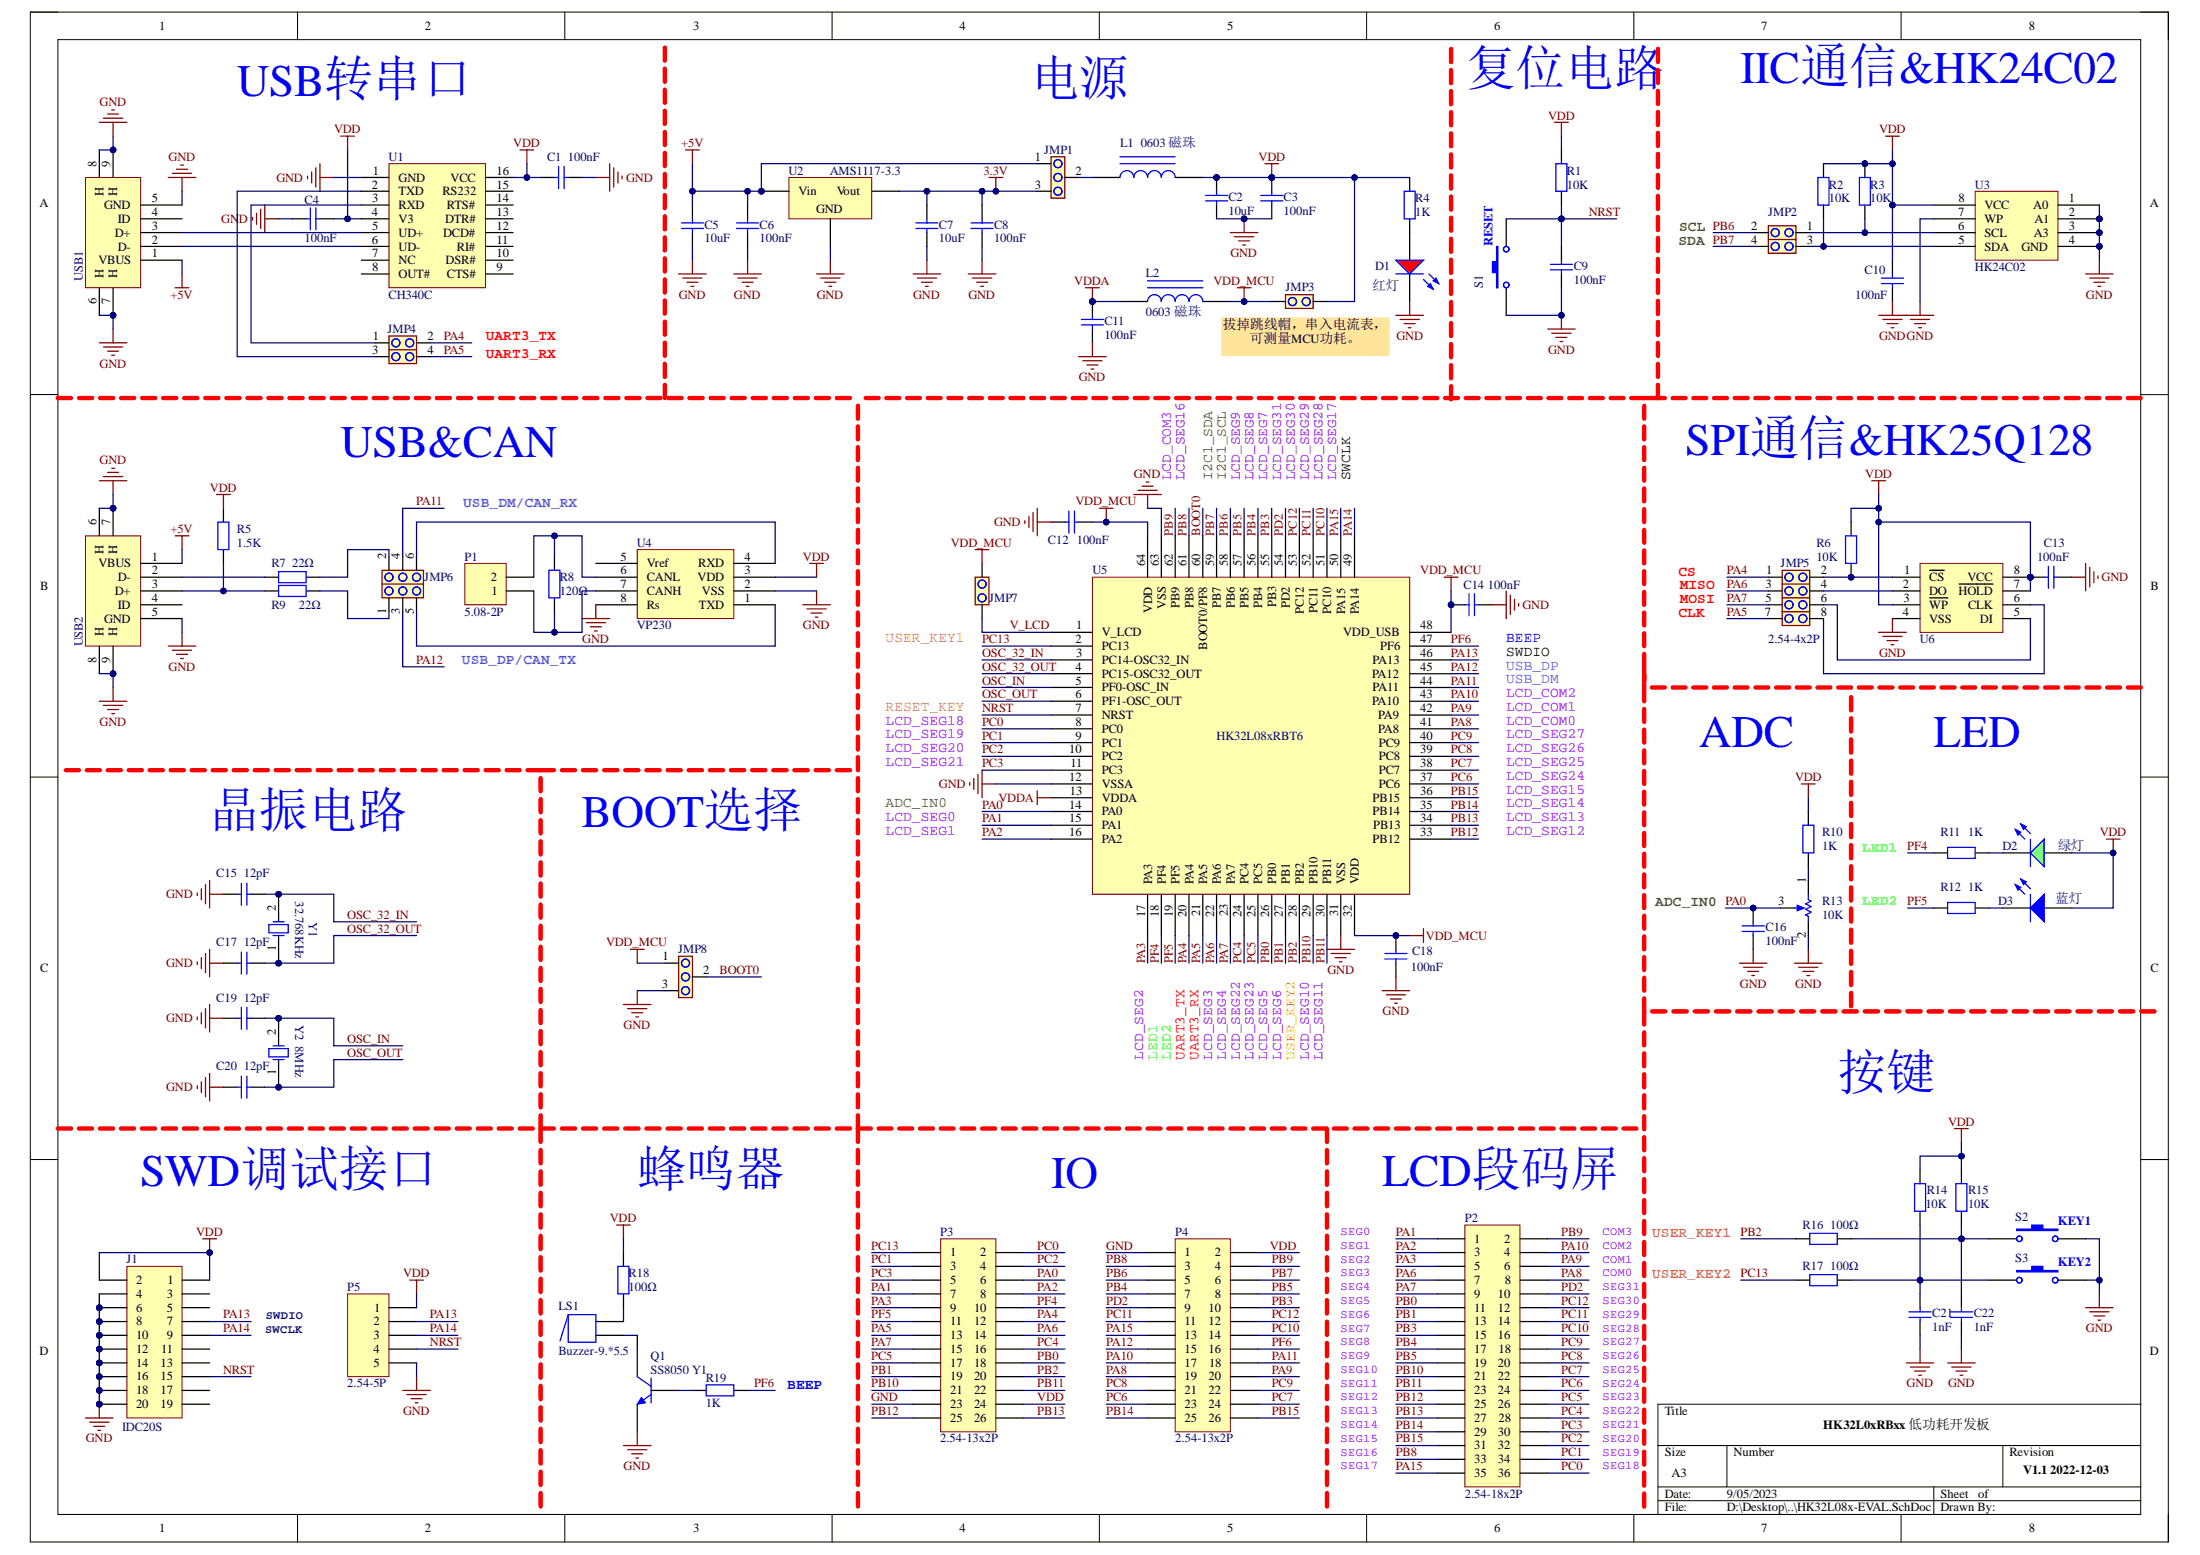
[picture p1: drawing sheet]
# Altium project HK32L08x-EVAL.PrjPcb
1 sheet, 75 parts. Net scope: global (net labels, ports and power ports of the same name join across sheets).
Board file: HK32L08x-EVAL.PcbDoc

## Sheet HK32L08x-EVAL.SchDoc
size A3

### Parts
C1  100nF  [LC-0603_C]
C2  10uF  [LC-0603_C]
C3  100nF  [LC-0603_C]
C4  100nF  [LC-0603_C]
C5  10uF  [LC-1206_C]
C6  100nF  [LC-0603_C]
C7  10uF  [LC-1206_C]
C8  100nF  [LC-0603_C]
C9  100nF  [LC-0603_C]
C10  100nF  [LC-0603_C]
C11  100nF  [LC-0603_C]
C12  100nF  [LC-0603_C]
C13  100nF  [LC-0603_C]
C14  100nF  [LC-0603_C]
C15  12pF  [LC-0603_C]
C16  100nF  [LC-0603_C]
C17  12pF  [LC-0603_C]
C18  100nF  [LC-0603_C]
C19  12pF  [LC-0603_C]
C20  12pF  [LC-0603_C]
C21  1nF  [LC-0603_C]
C22  1nF  [LC-0603_C]
D1  红灯  [LC-0603_LED_S1]
D2  绿灯  [LC-0603_LED_S1]
D3  蓝灯  [LC-0603_LED_S1]
J1  IDC20S  [JTAG20P]
JMP1  2.54-3P  [HDR1X3]  (value not drawn)
JMP2  2.54-2x2P  [HDR2X2]  (value not drawn)
JMP3  2.54-2x1  [HDR1X2]  (value not drawn)
JMP4  2.54-2x2P  [HDR2X2]  (value not drawn)
JMP5  2.54-4x2P  [HDR2X4]
JMP6  2.54-3x2P  [HDR2X3]  (value not drawn)
JMP7  2.54-2P  [HDR1X2]  (value not drawn)
JMP8  2.54-3P  [HDR1X3]  (value not drawn)
L1  0603 磁珠  [LC-0603_L]
L2  0603 磁珠  [LC-0603_L]
LS1  Buzzer-9.*5.5  [Buzzer-2P-9x5.5]
P1  5.08-2P  [HD-2PIN-5.08]
P2  2.54-18x2P  [LCD128_2x18-2.54]
P3  2.54-13x2P  [HDR2X13]
P4  2.54-13x2P  [HDR2X13]
P5  2.54-5P  [HDR1X5]
Q1  SS8050 Y1  [LC-SOT-23(SOT-23-3)]
R1  10K  [LC-0603_R]
R2  10K  [LC-0603_R]
R3  10K  [LC-0603_R]
R4  1K  [LC-0603_R]
R5  1.5K  [LC-0603_R]
R6  10K  [LC-0603_R]
R7  22Ω  [LC-0603_R]
R8  120Ω  [LC-0603_R]
R9  22Ω  [LC-0603_R]
R10  1K  [LC-0603_R]
R11  1K  [LC-0603_R]
R12  1K  [LC-0603_R]
R13  value 10K  [VR-3P]  (hidden comment: 3386P-1)
R14  10K  [LC-0603_R]
R15  10K  [LC-0603_R]
R16  100Ω  [LC-0603_R]
R17  100Ω  [LC-0603_R]
R18  100Ω  [LC-0603_R]
R19  1K  [LC-0603_R]
S1  KEY-3*6*2.5  [SMD_KEY-2P]  (value not drawn)
S2  KEY-3*6*2.5  [SMD_KEY-2P]  (value not drawn)
S3  KEY-3*6*2.5  [SMD_KEY-2P]  (value not drawn)
U1  CH340C  [LC-SOIC-16_150mil]
U2  AMS1117-3.3  [LC-SOT-223]
U3  HK24C02  [LC-SOIC-8_150mil]
U4  VP230  [LC-SOIC-8_150mil]
U5  HK32L08xRBT6  [LC-LQFP-64_10x10x05P]
U6  HK25Q128  [FLASH-SOP8L]  (value not drawn)
USB1  MINI-USB  [mini_USB]  (value not drawn)
USB2  MINI-USB  [mini_USB]  (value not drawn)
Y1  32.768KHz  [JZ32768]
Y2  8MHz  [JZ49S]

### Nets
3.3V: C7.2 C8.2 JMP1.3 U2.2(Vout)
+5V: C5.2 C6.2 JMP1.1 U2.3(Vin) USB1.1(VBUS) USB2.1(VBUS)
GND: C1.1 C2.1 C3.1 C4.2 C5.1 C6.1 C7.1 C8.1 C9.1 C10.1 C11.1 C12.2 C13.1 C14.2 C15.1 C16.2 C17.1 C18.2 C19.1 C20.1 C21.1 C22.1 D1.K J1.4 J1.6 J1.8 J1.10 J1.12 J1.14 J1.16 J1.18 J1.20 JMP8.3 P3.23 P4.1 P5.5 Q1.2(E) R13.2(BOT) S1.1 S2.2 S3.2 U1.1(GND) U2.1(GND) U3.1(A0) U3.2(A1) U3.3(A3) U3.4(GND) U3.7(WP) U4.2(VSS) U4.8(Rs) U5.12(VSSA) U5.31(VSS) U5.63(VSS) U6.4(VSS) USB1.5(GND) USB1.6(H) USB1.7(H) USB1.8(H) USB1.9(H) USB2.5(GND) USB2.6(H) USB2.7(H) USB2.8(H) USB2.9(H)
VDD: C1.2 C2.2 C3.2 C4.1 C10.2 C13.2 D2.A D3.A J1.1 J1.2 JMP3.1 L1.2 P3.24 P4.2 P5.1 R1.2 R2.2 R3.2 R4.2 R5.2 R6.2 R10.2 R14.2 R15.2 R18.2 U1.4(V3) U1.16(VCC) U3.8(VCC) U4.3(VDD) U6.3(~{WP}) U6.7(~{HOLD}) U6.8(VCC)
VDD_MCU: C12.1 C14.1 C18.1 JMP3.2 JMP7.1 JMP8.1 L2.1 U5.32(VDD) U5.48(VDD_USB) U5.64(VDD)
VDDA: C11.2 L2.2 U5.13(VDDA)
BOOT0: JMP8.2 U5.60(BOOT0/PF8)
NRST: C9.2 J1.15 P5.4 R1.1 S1.2 U5.7(NRST)
OSC_32_IN: C15.2 U5.3(PC14-OSC32_IN) Y1.2(OSC2)
OSC_32_OUT: C17.2 U5.4(PC15-OSC32_OUT) Y1.1(OSC1)
OSC_IN: C19.2 U5.5(PF0-OSC_IN) Y2.2(OSC2)
OSC_OUT: C20.2 U5.6(PF1-OSC_OUT) Y2.1(OSC1)
PA0: C16.1 P3.6 R13.3(TAP) U5.14(PA0)
PA1: P2.1 P3.7 U5.15(PA1)
PA2: P2.3 P3.8 U5.16(PA2)
PA3: P2.5 P3.9 U5.17(PA3)
PA4: JMP4.2 JMP5.1 P3.12 U5.20(PA4)
PA5: JMP4.4 JMP5.7 P3.13 U5.21(PA5)
PA6: JMP5.3 P2.7 P3.14 U5.22(PA6)
PA7: JMP5.5 P2.9 P3.15 U5.23(PA7)
PA8: P2.8 P4.19 U5.41(PA8)
PA9: P2.6 P4.20 U5.42(PA9)
PA10: P2.4 P4.17 U5.43(PA10)
PA11: JMP6.4 P4.18 U5.44(PA11)
PA12: JMP6.3 P4.15 U5.45(PA12)
PA13: J1.7 P5.2 U5.46(PA13)
PA14: J1.9 P5.3 U5.49(PA14)
PA15: P2.35 P4.13 U5.50(PA15)
PB0: P2.11 P3.18 U5.26(PB0)
PB1: P2.13 P3.19 U5.27(PB1)
PB2: P3.20 R16.1 U5.28(PB2)
PB3: P2.15 P4.10 U5.55(PB3)
PB4: P2.17 P4.7 U5.56(PB4)
PB5: P2.19 P4.8 U5.57(PB5)
PB6: JMP2.2 P4.5 U5.58(PB6)
PB7: JMP2.4 P4.6 U5.59(PB7)
PB8: P2.33 P4.3 U5.61(PB8)
PB9: P2.2 P4.4 U5.62(PB9)
PB10: P2.21 P3.21 U5.29(PB10)
PB11: P2.23 P3.22 U5.30(PB11)
PB12: P2.25 P3.25 U5.33(PB12)
PB13: P2.27 P3.26 U5.34(PB13)
PB14: P2.29 P4.25 U5.35(PB14)
PB15: P2.31 P4.26 U5.36(PB15)
PC0: P2.36 P3.2 U5.8(PC0)
PC1: P2.34 P3.3 U5.9(PC1)
PC2: P2.32 P3.4 U5.10(PC2)
PC3: P2.30 P3.5 U5.11(PC3)
PC4: P2.28 P3.16 U5.24(PC4)
PC5: P2.26 P3.17 U5.25(PC5)
PC6: P2.24 P4.23 U5.37(PC6)
PC7: P2.22 P4.24 U5.38(PC7)
PC8: P2.20 P4.21 U5.39(PC8)
PC9: P2.18 P4.22 U5.40(PC9)
PC10: P2.16 P4.14 U5.51(PC10)
PC11: P2.14 P4.11 U5.52(PC11)
PC12: P2.12 P4.12 U5.53(PC12)
PC13: P3.1 R17.1 U5.2(PC13)
PD2: P2.10 P4.9 U5.54(PD2)
PF4: P3.10 R11.2 U5.18(PF4)
PF5: P3.11 R12.2 U5.19(PF5)
PF6: P4.16 R19.1 U5.47(PF6)
V_LCD: JMP7.2 U5.1(V_LCD)
NetC21_2: C21.2 R14.1 R17.2 S3.1
NetC22_2: C22.2 R15.1 R16.2 S2.1
NetD1_A: D1.A R4.1
NetD2_K: D2.K R11.1
NetD3_K: D3.K R12.1
NetJMP1_2: JMP1.2 L1.1
NetJMP2_1: JMP2.1 R3.1 U3.6(SCL)
NetJMP2_3: JMP2.3 R2.1 U3.5(SDA)
NetJMP4_1: JMP4.1 U1.3(RXD)
NetJMP4_3: JMP4.3 U1.2(TXD)
NetJMP5_2: JMP5.2 R6.1 U6.1(~{CS})
NetJMP5_4: JMP5.4 U6.2(DO)
NetJMP5_6: JMP5.6 U6.5(DI)
NetJMP5_8: JMP5.8 U6.6(CLK)
NetJMP6_1: JMP6.1 R9.2
NetJMP6_2: JMP6.2 R7.2
NetJMP6_5: JMP6.5 U4.1(TXD)
NetJMP6_6: JMP6.6 U4.4(RXD)
NetLS1_1: LS1.1 R18.1
NetLS1_2: LS1.2 Q1.3(C)
NetP1_1: P1.1 R8.1 U4.7(CANH)
NetP1_2: P1.2 R8.2 U4.6(CANL)
NetQ1_1: Q1.1(B) R19.2
NetR5_1: R5.1 R9.1 USB2.3(D+)
NetR7_1: R7.1 USB2.2(D-)
NetR10_1: R10.1 R13.1(TOP)
NetU1_5: U1.5(UD+) USB1.3(D+)
NetU1_6: U1.6(UD-) USB1.2(D-)

Not connected (* = marked no-connect by the designer): J1 3* 5* 11* 13* 17* 19*; U1 7(NC) 8(OUT#) 9(CTS#) 10(DSR#) 11(RI#) 12(DCD#) 13(DTR#) 14(RTS#) 15(RS232); U4 5(Vref)*; USB1 4(ID)*; USB2 4(ID)*

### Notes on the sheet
- USB转串口
- 电源
- 复位电路
- IIC通信&HK24C02
- (near S1) RESET
- SDA
- SCL
- UART3_TX
- UART3_RX
- 拔掉跳线帽，串入电流表，可测量MCU功耗。
- USB&CAN
- SPI通信&HK25Q128
- USB_DM/CAN_RX
- LCD_COM3
- LCD_SEG16
- I2C1_SDA
- I2C1_SCL
- LCD_SEG9
- LCD_SEG8
- LCD_SEG7
- LCD_SEG31
- LCD_SEG30
- LCD_SEG29
- LCD_SEG28
- LCD_SEG17
- SWCLK
- CS
- MISO
- MOSI
- USB_DP/CAN_TX
- (near JMP7) USER_KEY1
- (near C14) SWDIO
- USB_DP
- (near C14) BEEP
- CLK
- LCD_SEG18
- LCD_SEG19
- RESET_KEY
- LCD_SEG27
- LCD_COM0
- LCD_COM1
- LCD_COM2
- USB_DM
- LCD_SEG20
- LCD_SEG21
- ADC_IN0
- LCD_SEG14
- LCD_SEG24
- LCD_SEG25
- LCD_SEG26
- LCD_SEG15
- ADC
- LED
- 晶振电路
- BOOT选择
- LCD_SEG0
- LCD_SEG1
- LCD_SEG12
- LCD_SEG13
- LED1
- (near C16) ADC_IN0
- LED2
- LCD_SEG2
- LCD_SEG3
- LCD_SEG4
- LCD_SEG22
- LCD_SEG23
- LCD_SEG5
- LCD_SEG6
- USER_KEY2
- LCD_SEG10
- LCD_SEG11
- 按键
- SWD调试接口
- 蜂鸣器
- IO
- (near P2) LCD段码屏
- (near S2) KEY1
- SEG0
- SEG1
- SEG2
- SEG3
- SEG4
- COM0
- COM1
- COM2
- COM3
- SEG31
- USER_KEY1
- KEY2
- SWDIO
- SEG7
- SEG5
- SEG6
- SEG9
- SEG8
- SEG29
- SEG30
- SEG26
- SEG27
- SEG28
- BEEP
- SEG13
- SEG14
- SEG10
- SEG11
- SEG12
- SEG22
- SEG21
- SEG25
- SEG24
- SEG23
- HK32L0xRBxx 低功耗开发板
- SEG15
- SEG16
- SEG17
- SEG20
- SEG19
- SEG18
- V1.1 2022-12-03
